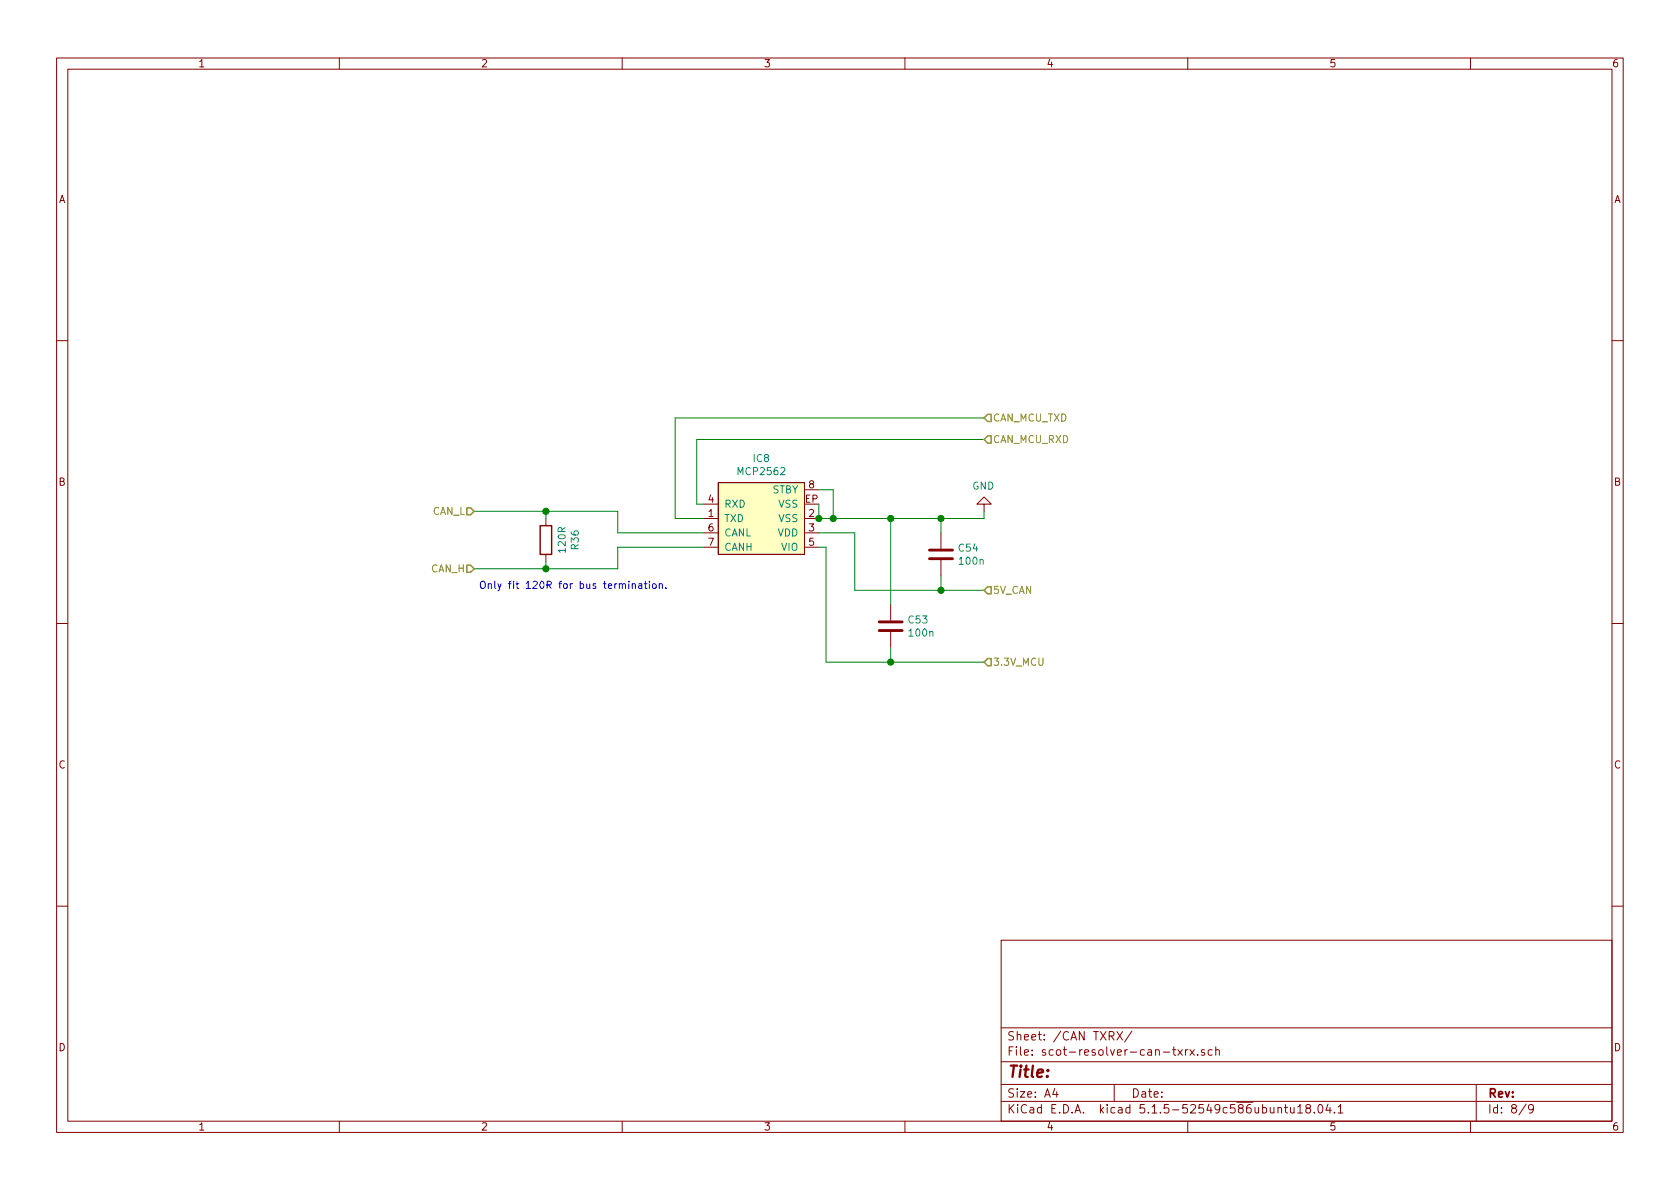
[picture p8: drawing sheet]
EESchema Schematic File Version 4
EELAYER 30 0
EELAYER END
$Descr A4 11693 8268
encoding utf-8
Sheet 8 9
Title ""
Date ""
Rev ""
Comp ""
Comment1 ""
Comment2 ""
Comment3 ""
Comment4 ""
$EndDescr
$Comp
L agg-kicad:MCP2562 IC8
U 1 1
P 5300 3600
F 0 "IC8" H 5300 3185 50  0000 C CNN
F 1 "MCP2562" H 5300 3276 50  0000 C CNN
F 2 "agg:DFN-8-EP-MICROCHIP" H 5000 3200 50  0001 L CNN
F 3 "http://ww1.microchip.com/downloads/en/DeviceDoc/20005167C.pdf" H 5000 3100 50  0001 L CNN
F 4 "" H 5000 3000 50  0001 L CNN "Farnell"
F 5 "824-3135" H 5000 2900 50  0001 L CNN "RS"
	1    5300 3600
	-1   0    0    1   
$EndComp
$Comp
L Device:R R?
U 1 1
P 3800 3750
AR Path="/5E4915D2" Ref="R?"  Part="1" 
AR Path="/5E4877AC/5E4915D2" Ref="R36"  Part="1" 
F 0 "R36" V 3593 3750 50  0000 C CNN
F 1 "120R" V 3684 3750 50  0000 C CNN
F 2 "Resistor_SMD:R_0805_2012Metric_Pad1.15x1.40mm_HandSolder" V 3730 3750 50  0001 C CNN
F 3 "~" H 3800 3750 50  0001 C CNN
	1    3800 3750
	-1   0    0    1   
$EndComp
$Comp
L Device:C C?
U 1 1
P 6200 4350
AR Path="/5E4915E0" Ref="C?"  Part="1" 
AR Path="/5E4877AC/5E4915E0" Ref="C53"  Part="1" 
F 0 "C53" H 6315 4396 50  0000 L CNN
F 1 "100n" H 6315 4305 50  0000 L CNN
F 2 "Capacitor_SMD:C_0402_1005Metric" H 6238 4200 50  0001 C CNN
F 3 "~" H 6200 4350 50  0001 C CNN
	1    6200 4350
	1    0    0    -1  
$EndComp
$Comp
L Device:C C?
U 1 1
P 6550 3850
AR Path="/5E4915E6" Ref="C?"  Part="1" 
AR Path="/5E4877AC/5E4915E6" Ref="C54"  Part="1" 
F 0 "C54" H 6665 3896 50  0000 L CNN
F 1 "100n" H 6665 3805 50  0000 L CNN
F 2 "Capacitor_SMD:C_0402_1005Metric" H 6588 3700 50  0001 C CNN
F 3 "~" H 6550 3850 50  0001 C CNN
	1    6550 3850
	1    0    0    -1  
$EndComp
Wire Wire Line
	5700 3500 5700 3600
Connection ~ 5700 3600
Wire Wire Line
	5700 3800 5750 3800
Wire Wire Line
	5700 3400 5800 3400
Wire Wire Line
	5800 3400 5800 3600
Connection ~ 5800 3600
Wire Wire Line
	5800 3600 5700 3600
Wire Wire Line
	6850 3050 4850 3050
Wire Wire Line
	4850 3050 4850 3500
Wire Wire Line
	4850 3500 4900 3500
Wire Wire Line
	6850 2900 4700 2900
Wire Wire Line
	4700 2900 4700 3600
Wire Wire Line
	4700 3600 4900 3600
Text HLabel 3300 3550 0    50   Input ~ 0
CAN_L
Text HLabel 3300 3950 0    50   Input ~ 0
CAN_H
Wire Wire Line
	3300 3550 3800 3550
Wire Wire Line
	3800 3550 3800 3600
Wire Wire Line
	3300 3950 3800 3950
Wire Wire Line
	3800 3950 3800 3900
Wire Wire Line
	4300 3700 4300 3550
Wire Wire Line
	4300 3550 3800 3550
Wire Wire Line
	4300 3700 4900 3700
Connection ~ 3800 3550
Wire Wire Line
	3800 3950 4300 3950
Wire Wire Line
	4300 3950 4300 3800
Wire Wire Line
	4300 3800 4900 3800
Connection ~ 3800 3950
Text Notes 4650 4100 2    50   ~ 0
Only fit 120R for bus termination.
Text HLabel 6850 3050 2    50   Input ~ 0
CAN_MCU_RXD
Text HLabel 6850 2900 2    50   Input ~ 0
CAN_MCU_TXD
Text HLabel 6850 4600 2    50   Input ~ 0
3.3V_MCU
Text HLabel 6850 4100 2    50   Input ~ 0
5V_CAN
Wire Wire Line
	6550 3700 6550 3600
Wire Wire Line
	5800 3600 6200 3600
Wire Wire Line
	6550 4100 6550 4000
Wire Wire Line
	6550 4100 6850 4100
Wire Wire Line
	6850 4600 6200 4600
Wire Wire Line
	6200 4600 6200 4500
Wire Wire Line
	6200 4200 6200 3600
Connection ~ 6200 3600
Wire Wire Line
	6200 3600 6550 3600
Wire Wire Line
	5950 3700 5950 4100
Wire Wire Line
	5950 4100 6550 4100
Wire Wire Line
	5700 3700 5950 3700
Connection ~ 6550 4100
Wire Wire Line
	5750 3800 5750 4600
Wire Wire Line
	5750 4600 6200 4600
Connection ~ 6200 4600
$Comp
L power:GND #PWR0136
U 1 1
P 6850 3550
F 0 "#PWR0136" H 6850 3300 50  0001 C CNN
F 1 "GND" H 6855 3377 50  0000 C CNN
F 2 "" H 6850 3550 50  0001 C CNN
F 3 "" H 6850 3550 50  0001 C CNN
	1    6850 3550
	-1   0    0    1   
$EndComp
Wire Wire Line
	6550 3600 6850 3600
Wire Wire Line
	6850 3600 6850 3550
Connection ~ 6550 3600
$EndSCHEMATC
